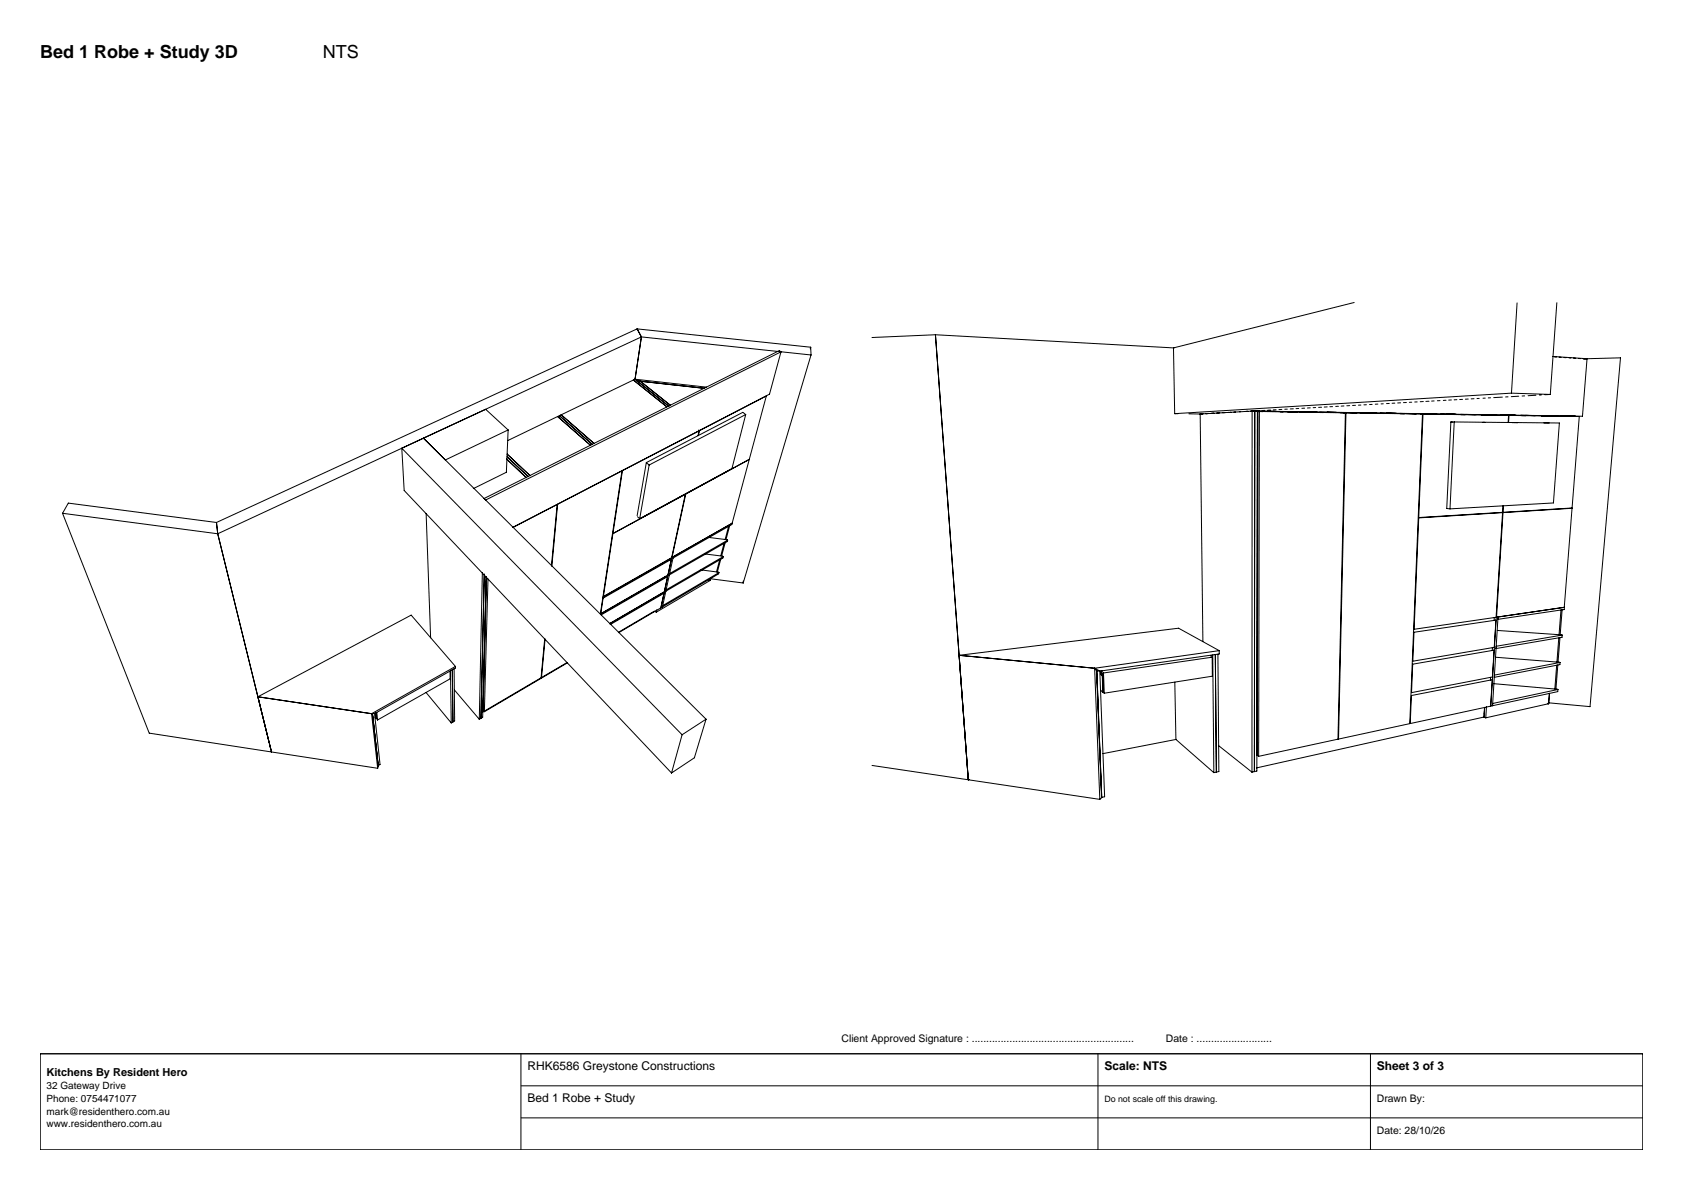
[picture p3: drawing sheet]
<svg xmlns="http://www.w3.org/2000/svg" width="420mm" height="297mm" viewBox="0 0 420 297" stroke-linecap="round" stroke-linejoin="round" font-family="sans-serif">
<g fill="none" stroke="#000" stroke-width=".25">
<path d="M337.9 75.5l-45.1 11.3 .3 16.4M378.6 75.6l-1.4 22.5M388.5 75.6l-1.6 22.8M158.1 94.8l-18.1 8.7M158.1 94.8l8.3 6.7M158.5 94.6l8.5 6.8M158.5 94.6l17.8 2M158.5 94.6l-.4 .2M159 82.1l-105 48.3M159 82.1l1.1 2M159 82.1l43.3 4.6M160.1 84.1l-105.8 49.1"/>
<path d="M160.1 84.1l-1.6 10.7M160.1 84.1l42.3 4.5M175.8 96.9l-16.8-1.8h.8l7.5 6.1M191.2 98.8l-8.5 31.8M194.9 87.8l-2.9 10.6-64.1 33.2M202.3 86.7l.1 1.9M202.3 86.7l-.1 .4M202.4 88.6l-16.9 56.9M233.4 83.5l59.6 3.3M233.4 83.5l8.2 111.1M233.4 83.5l-15.8 .7M359.4 100h-.7"/>
<path d="M360.9 99.9h-.7M362.2 99.8l-.7 .1M363.6 99.8h-.7M365 99.7h-.7M366.4 99.6h-.7M367.9 99.5l-.8 .1M369.1 99.4l-.5 .1M370.6 99.4h-.5M372 99.3h-.6M374.9 99.1l-2.1 .1M376.3 99l-.6 .1M377.2 98.1l-84.1 5.1"/>
<path d="M377.2 98.1l9.7 .3M379 98.9l-1.9 .1M380.5 98.8h-.7M383.3 98.6l-2 .2M384.6 98.6h-.4M386.9 98.4l-1.4 .1M387.5 89l8.6 .5M387.9 89.1h.5M389.1 89.2h.5M390.3 89.2l.5 .1M391.6 89.3h.4M392.7 89.4h.5"/>
<path d="M393.9 89.5h.5M396.1 89.5l-1 .1 9.3-.3-7.6 87.1-10.4-1M396.1 89.5l-1.2 14.4-82-1.3M100.3 111.9l.6 10.5 66.7 70.5M100.3 111.9l69.9 71.5M105.7 109.4l70.5 70.1M105.7 109.4l-5.4 2.5M121.2 102.2l5.6 5.1M126.4 114.6l5 4.6M126.6 114l5.2 5M126.6 113.3l5.7 5.4M126.8 107.3l-15.7 7.5-5.4-5.4"/>
<path d="M126.8 107.3l-.4 10.6-8.3 4.1M139.2 104l8.2 7.2M139.2 104l-12.5 6M140 103.5l-.8 .5M140 103.5l8.3 7.2M147.7 110.9l-8.1-7.2 8.3 7.3M155.3 117.5l-4.7 31.4 17-9.7M161.3 115.5l-2.3 13.2M161.3 115.5l.7 .6M162 116.1l-2.4 13.4M174.3 107.3l.2 .2-.2 1.2M174.4 107.5l-.2 1.3"/>
<path d="M186.1 103.5l-3.4 13.4M186.1 103.5l-.7-.6-24.1 12.6M186.1 103.5l-24.1 12.6M187 114.7l-15.9 8.6-3.4 15.8 15-8.5-.1 .3-14.6 8.4v-.4M187 114.6l-27.4 14.9M293.1 103.2h.9M296.7 103.3h2.8M299.5 103.3l.7 56.8M301.4 103.2h-.4M302.9 103.1l-.5 .1M303 103.1l-.7 .1M304 103.1h-.3"/>
<path d="M306.7 102.9h-.2M307.2 102.9h-.2M308.4 102.8l-.5 .1M309.5 102.8h-.2M312.5 102.6l-13 .7M312.5 102.6l-.1 90.1M312.5 102.6h2M312.8 102.6h-.7M312.9 102.6h-.7M313.1 102.6h.7l-.1 89.8-.7 .2zM313.9 102.7l-.1 85.8 .3 .3M313.9 102.7h1.3"/>
<path d="M314.2 102.5h-.6M314.3 102.7l21.4 .3M314.3 102.7h-.4M314.3 102.7l-.2 86.1M315.6 102.4l-.6 .1M317.1 102.3l-.7 .1M318.5 102.3h-.7M319.5 102.8h.7M319.9 102.2h-.7M321.3 102.1h-.7M322.8 102l-.8 .1M324.1 101.9l-.7 .1"/>
<path d="M324.5 102.9h.8M325.6 101.9h-.7M327 101.8h-.7M328.3 101.7l-.6 .1M329.4 103h.9M329.8 101.6l-.7 .1M331.2 101.6h-.7M332.5 101.5h-.6M334 101.4h-.7M334.4 103h1.3M334.8 103h1.2M335.4 101.3l-.7 .1"/>
<path d="M335.7 103l-1.8 81.5-19.8 4.3M335.9 103l40.6 .7M335.9 103l-1.9 81.5 17.8-3.9 3.2-77.3-.5 .1M335.9 103l-.3 .1M336.8 101.2l-.7 .1M338.3 101.2h-.8M339.5 103.1h.9M339.6 101.1h-.6M341 101h-.6M342.4 100.9l-.6 .1M343.9 100.8l-.7 .1M344.6 103.2h.8"/>
<path d="M345.2 100.8h-.5M346.7 100.7h-.7M348.1 100.6h-.7M349.5 100.5l-.7 .1M351 100.5h-.8M352.3 100.4h-.6M353.7 100.3h-.6M354.7 103.4l.4-.1-1.1 25.9 21-1.3 .1-1.6M355.2 100.2l-.8 .1M356.6 100.1l-.8 .1M357.9 100.1h-.6M362.1 105.3l-1.1 21.6 .9 .1"/>
<path d="M362.1 105.3h.4M362.9 105.3l26.2 .3-1.4 19.9-25.8 1.5M362.9 105.3h-.8M362.9 105.3l-1 21.7M370.1 105.4h.5M376.5 103.7l-.1 1.8M376.5 103.7h-.3M376.6 103.7l-.1 1.8M376.6 103.7l17.5 .2-1.8 22.9-17.2 1.1 .1-1.8M376.6 103.7h-.2M377.3 105.5h1.4M385.3 105.6h1.3"/>
<path d="M389.7 103.9h1.1M15.6 128.1l21.6 54.9 57.1 8.7M15.6 128.1l1.5-2.5 36.9 4.8M15.6 128.1l38.7 5.1M54 130.4l.3 2.8M54.3 133.2l13.4 54.5M106.3 128.2l1.2 31M120.8 124.4l73.7-36.9 .4 .3-73.7 37zM128.1 131.6l10.9-5.7-1.4 15.1M152.9 133.2l18.1-9.9-6.1 28.4-10.5 6.2M159.1 129l.5 .5M167 139.7l-8.3 4.7"/>
<path d="M167.5 139.6h-.4l-16.7 9.4M168 138.9l-.4 .2M168 138.9l-2.7 12.6M175.8 138.2l4.7 .7M176.8 134.1l4.8 .7M179.6 139.8l-.8 2.9M179.9 139.5l-.9 3.3M180.7 135.7l-.8 3M181 135.3l-.9 3.4M181.8 131.4l-.9 3.3M182.1 131.2l-.9 3.4M354 129.3l21-1.4-1.6 26.2-20.5 3z"/>
<path d="M375.1 127.9l17.2-1-1.9 24.7-16.9 2.4zM375.1 127.9h-.5h.4M120.4 142.9l-.8 36.6M120.9 143.2l-.9 36.1M121.3 143.9l-.8 35.1-.5 .3M121.4 144.3l-.8 33 .3 .3M121.8 144.5l-.9 33.1M135.9 159.3l-.9 10-14.1 8.3M136 159.5l-.9 9.8 6.5-3.9M137.7 141.4l1.5-15.5 16-8.4-5.4 35.6M149.9 153.2l16.3-9.3h.4l-16.6 9.6M150.5 149.3l17-9.7-.8 3.9-16.8 9.7z"/>
<path d="M151.2 152.6l-1.4 .7M152.3 155.6l13-7.6 .4 .1-13.4 7.8M152.4 148l-1.8 1M154.8 150.5l-3 1.7M156.4 153.2l-4.2 2.5M157.8 148.8l-2.4 1.3M158.1 144.7l-5.1 3M163.3 152.5l-8.9 5.2M163.5 152.5l.3 .3M163.9 152.2l-.1 .6M165 148.3l-8 4.6M165.3 151.5l-.4 .2"/>
<path d="M165.8 147.7l-13.7 7.9M166.2 147.2l14.3-8.3-.1 .4-14.2 8.2zM167.1 143.2l14.5-8.4-.1 .4-14.5 8.3zM174.9 142.2l4.5 .7M176.9 144.8l.3 .1M177.2 144.9l-13.4 7.9M177.3 144.4l8.2 1.1M177.3 144.4l-.1 .5M179.4 142.9l-.1 .3-14 8.3M179.4 142.9l-14 8.3-.1 .3M185.5 145v.5M352.9 157.8l20.4-3-.4 6.8-20.3 3.4z"/>
<path d="M352.9 157.8l-.2 .1M372.9 154.2v.7M373.6 157.3l16.3 1.2M373.8 154l-.4 .1-1.4 22.1M373.8 154l-1.3 22.1v-.5l16.3-3.5M373.8 154l16.6-2.4v.5l-16.6 2.5zM389 159.2l-.5 6.1M389.3 159.1l-.5 6.1M389.5 152.2l-.4 6.2M389.8 152.1l-.4 6.3M92.7 178.1l1.6 13.6M92.9 178.1l1.5 13.1-.1 .5"/>
<path d="M93.5 178.1l1.3 12.7-.4 .3M93.7 177.8l.1 1.5-.2-.3M93.8 177.9l.1 1.4 .3 .4M94 177.8l.2 1.9M106.3 172.8l6.3 7.6M112.3 167.5v1.9l-18.1 10.3M112.4 167.4l.2 13M112.9 167.1l.1 13.1M113.3 166.9l.2 13-.5 .3M113.4 172.2l6.2 7.3M113.7 166.3l-11.1-12.8-38.2 20.4 28.3 4.2M113.7 166.3l-21 11.8"/>
<path d="M113.7 166.3v.4l-20.1 11.3-.9 .1M120 179.3l-.4 .2M141.4 165.4l-21.1 12.4M176.2 179.5l-2.9 9.6-5.7 3.8M176.2 179.5l-6 3.9M239.3 163.6l33.9 3.2M239.3 163.6l2.3 31M273.2 166.8l1.3 .7M273.2 166.8l.4 .6M273.2 166.8l1.3 32.7M273.6 167.4l.9 .1M273.6 167.4l1.3 31.7-.4 .4"/>
<path d="M273.7 167.4l1.2 31.6 .8-.1-1.2-31.4M274.8 167.4v1l.3 .2-.3-.2v-.9M275 167.4l.2 5.4-.6-.6M275.4 168l27.1-4v4.8l-26.9 4.2M275.4 168l-.2 .3 .1 4.5 .3 .2M275.4 168l.2 5M293.2 170.2l.3 14.4 9.4 8.2M302.2 163.5v.6M302.6 163.5l.3 29.3M303.3 163.4l.2 29.3M303.9 163.3l.3 29.3-.7 .1M304.3 162.4l-31.1 4.4"/>
<path d="M304.3 162.4l-10.2-5.6-54.8 6.8M304.3 162.4v.8l-29.8 4.3M352.5 165.8l20.4-3.5-.5 6.7-20.1 3.9zM370.3 179l-56.8 12.7M370.4 179l.4 .2M370.5 176.5l-.2 2.5M370.5 177.3l-.1 .9M370.5 176.6l-.1 2.4M371 176.4l-.2 2.8M372 169l-.1 .8M372.4 161.6v.7M372.8 170.6l16 1.5"/>
<path d="M372.9 168.5l16.4-3.2v.6l-16.4 3.1zM373.3 164l16 1.3M373.4 161.3l16.5-2.8-.1 .5-16.5 2.9zM386.2 175.6h.3M386.5 175.6l-15.7 3.6M386.7 173l-.2 2.6M388.5 166l-.5 5.9M388.8 165.9l-.5 6.2M388.8 172.1l-.1 .5-36.8 8 .3-7 20.2-4-.4 6.6M67.3 185.8l.3 1.2M113 180.2l-.4 .2M170.2 183.4l-2.6 9.5"/>
<path d="M217.6 191l56.9 8.5M242 194.6h-.4M293.5 184.5l-18.3 3.6M303.5 192.7l-.6 .1M304.1 186.1l8.3 6.6M313 192.6l-.6 .1"/>
</g>
<path d="M10 263h400v24h-400z" fill="#fff" stroke="#000" stroke-width=".35"/>
<path d="M130 263v24M130 271h280M130 279h280M274 263v24M342 263v24" fill="none" stroke="#000" stroke-width=".25"/>
<g font-size="4.5">
<text x="10" y="14.4">Bed 1 Robe + Study 3D</text>
<text x="80.6" y="14.4">NTS</text>
</g>
<g font-size="3">
<text x="131.6" y="267">RHK6586 Greystone Constructions</text>
<text x="275.6" y="267">Scale: NTS</text>
<text x="343.6" y="267">Sheet 3 of 3</text>
<text x="131.6" y="275">Bed 1 Robe + Study</text>
</g>
<text font-size="2.7" x="11.6" y="268.6">Kitchens By Resident Hero</text>
<g font-size="2.6">
<text x="210" y="260">Client Approved Signature : ........................................................</text>
<text x="291" y="260">Date : ..........................</text>
<text x="343.6" y="275">Drawn By:</text>
<text x="343.6" y="283">Date: 28/10/26</text>
</g>
<g font-size="2.5">
<text x="11.6" y="271.8">32 Gateway Drive</text>
<text x="11.6" y="275">Phone: 0754471077</text>
<text x="11.6" y="278.2">mark@residenthero.com.au</text>
<text x="11.6" y="281.4">www.residenthero.com.au</text>
</g>
<text font-size="2.2" x="275.6" y="275">Do not scale off this drawing.</text>
</svg>
